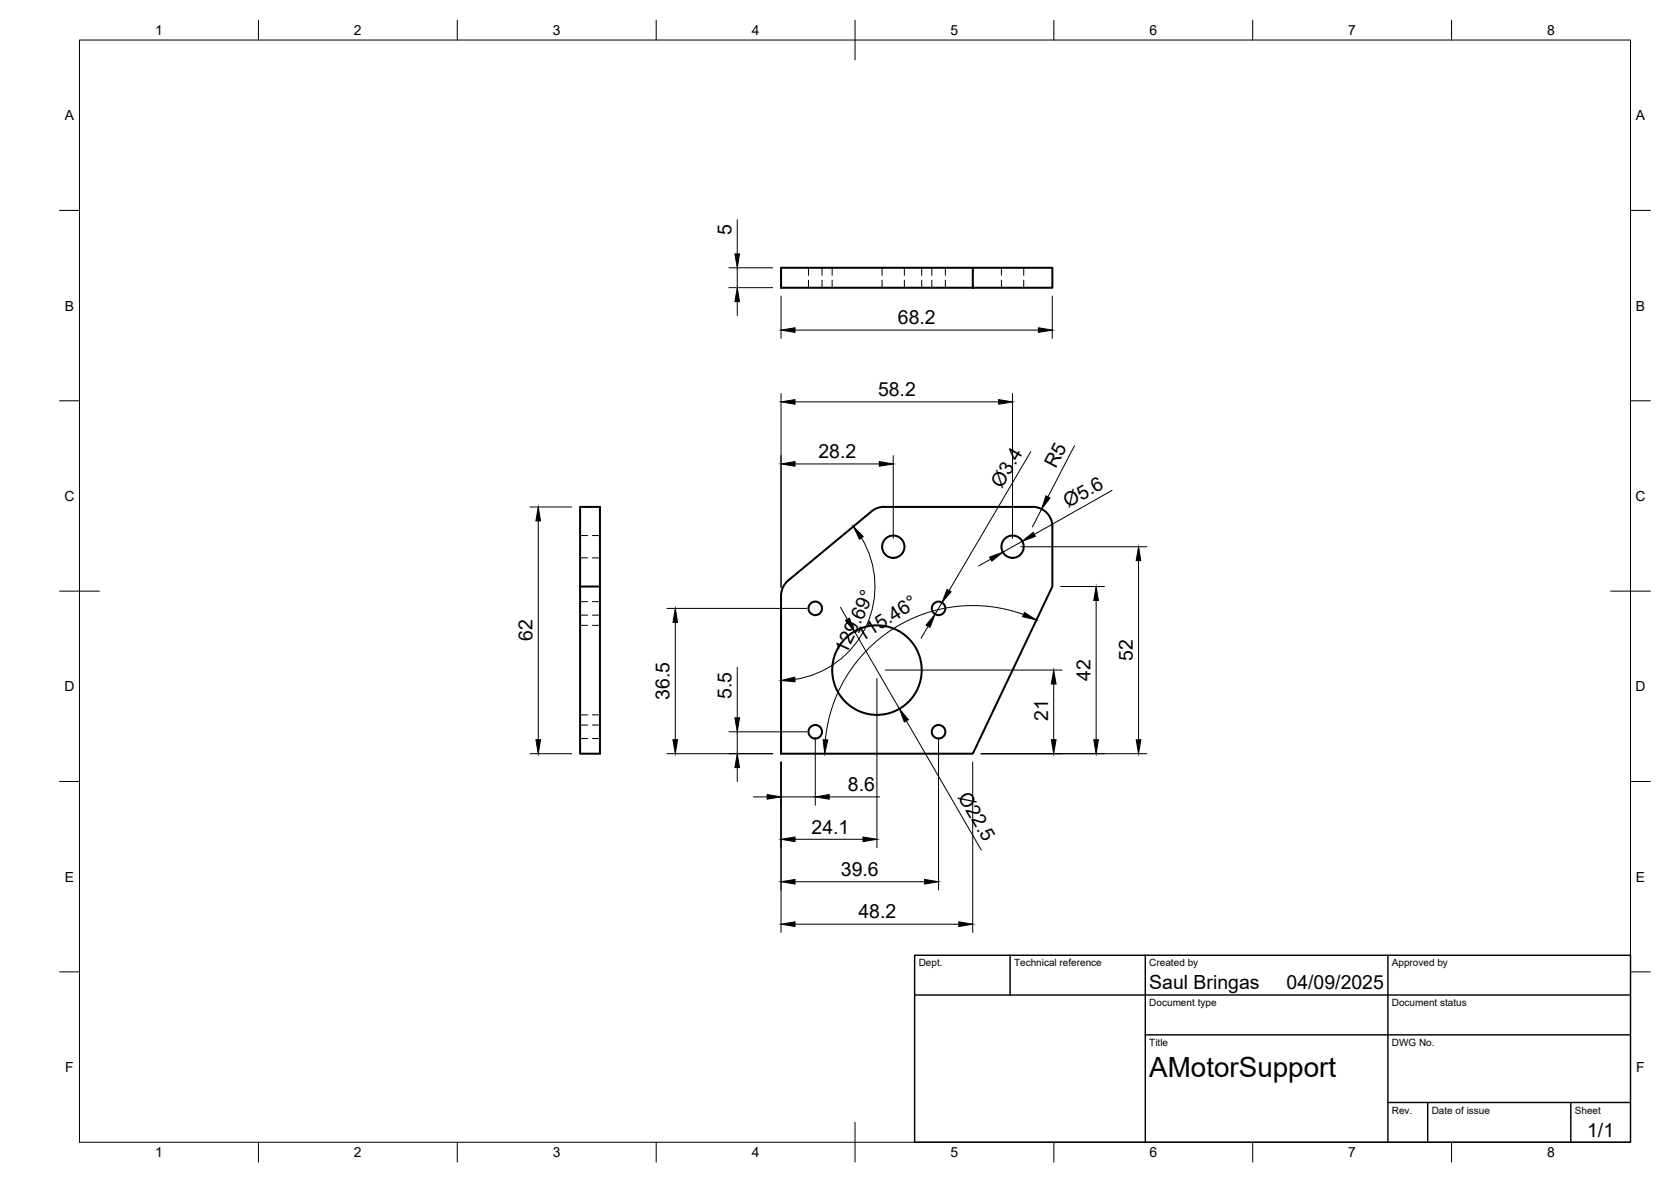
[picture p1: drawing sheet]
<svg xmlns="http://www.w3.org/2000/svg" width="420mm" height="297mm" viewBox="0 0 420 297" stroke-linecap="round" stroke-linejoin="round" font-family="sans-serif">
<!-- layer: Visible -->
<g fill="none" stroke="#000" stroke-width=".51">
<path d="M244.6 67.3h-48.2v5h68.2v-5h-20v5M219.1 128.6l-20.9 17.3-.9 .9-.6 1.1-.3 1.8v39.7h48.2l20-42v-15M222.3 127.4h37.3M222.3 127.4l-1.7 .3-1.5 .8M259.6 127.4a5 5 0 0 1 5 5M145.9 147.4v42h5v-62h-5v20h5"/>
<circle cx="224.6" cy="137.4" r="2.8"/>
<circle cx="254.6" cy="137.4" r="2.8"/>
<circle cx="205" cy="152.9" r="1.7"/>
<circle cx="236" cy="152.9" r="1.7"/>
<circle cx="220.5" cy="168.4" r="11.3"/>
<circle cx="205" cy="183.9" r="1.7"/>
<circle cx="236" cy="183.9" r="1.7"/>
</g>
<!-- layer: Hidden -->
<g fill="none" stroke="#000" stroke-width=".25">
<path d="M203.3 67.3v1.9M203.3 70.4v1.9M206.7 67.3v1.9M206.7 70.4v1.9M209.2 67.3v1.9M209.2 70.4v1.9M221.8 67.3v1.9M221.8 70.4v1.9M227.4 67.3v1.9M227.4 70.4v1.9M231.8 67.3v1.9M231.8 70.4v1.9"/>
<path d="M234.3 67.3v1.9M234.3 70.4v1.9M237.7 67.3v1.9M237.7 70.4v1.9M251.8 67.3v1.9M251.8 70.4v1.9M257.4 67.3v1.9M257.4 70.4v1.9M145.9 134.6h1.9M148.9 134.6h2M145.9 157.1h1.9M145.9 154.6h1.9"/>
<path d="M145.9 151.2h1.9M145.9 140.2h1.9M148.9 157.1h2M148.9 154.6h2M148.9 151.2h2M148.9 140.2h2M145.9 179.6h1.9M148.9 179.6h2M145.9 185.6h1.9M145.9 182.2h1.9M148.9 185.6h2M148.9 182.2h2"/>
</g>
<!-- layer: BORDER -->
<g fill="none" stroke="#000" stroke-width=".25">
<path d="M20 10.1h390v276.9h-390zM65 5.1v5M115 5.1v5M165 5.1v5M215 5.1v10M265 5.1v5M315 5.1v5M365 5.1v5M15 52.9h5M410 52.9h5M15 100.7h5M410 100.7h5"/>
<path d="M15 148.6h10M405 148.6h10M15 196.4h5M410 196.4h5M15 244.2h5M410 244.2h5M65 287v5M115 287v5M165 287v5M215 282.1v9.9M265 287v5M315 287v5"/>
<path d="M365 287v5"/>
</g>
<!-- layer: TITLEBLOCK -->
<path d="M230 240.1h180v46.9h-180zM230 250h180M254 240.1v9.9M288 240.1v46.9M349 240.1v46.9M288 260.1h122M349 277.1h61M359 277.1v9.9M395 277.1v9.9" fill="none" stroke="#000" stroke-width=".36"/>
<!-- layer: FD_Dimensions -->
<g fill="none" stroke="#000" stroke-width=".25">
<path d="M185.4 55.2v8.6M183.3 72.3h11M183.3 67.3h11M185.4 67.3v5M185.4 75.8v3.5M196.4 74.4v10.7M264.6 74.4v10.7M196.4 98.9v48.7M199.9 83h61.2M254.6 98.9v36.4M199.9 101h51.2M199.9 116.6h21.2"/>
<path d="M224.6 114.5v20.8M259.2 113.5l-20.6 34.9M270.2 112l-6.7 12.8M133.2 127.4h10.6M135.3 130.9v55M216.6 135.2a23.6 23.6 0 0 1-16.7 35.5M256.7 137.4h31.7M257 136l-4.8 2.8M261.9 128l-2.3 4.4M279.6 123.2l-19.5 11.1M167.7 152.9h35.2M169.8 156.4v29.5"/>
<path d="M211.3 152.6l1.8 3M214.8 158.7l11.3 19.4M233.4 157.4l-1.8 3M236.9 151.4l-1.8 3M249.1 140.5l-3 1.7M257.4 154.4a37.2 37.2 0 0 0-49.9 31.5M266.7 147.4h11M275.6 150.9v35M286.3 140.9v45M185.4 167.7v12.7M220.5 170.5v42.5M222.6 168.4h44.4"/>
<path d="M264.9 171.9v14M133.2 189.4h10.6M167.7 189.4h26.6M183.3 183.9h19.6M185.4 183.9v5.5M185.4 192.9v3.5M196.4 191.5v42.8M205 186v16.4M227.9 181.2l18.8 32.4M236 186v37.7M244.6 191.5v42.8M246.7 189.4h41.7"/>
<path d="M189.4 200.3h3.5M196.4 200.3h8.6M199.9 210.9h17.1M208.5 200.3h12.7M199.9 221.6h32.6M199.9 232.2h41.2"/>
</g>
<g fill="#000" stroke="#000" stroke-width=".25">
<path d="M185.4 72.3l.5 3.5h-1.1zM184.8 63.8h1.1l-.5 3.5zM196.4 83l3.5-.6v1.1zM261.1 82.4l3.5 .6-3.5 .5zM196.4 101l3.5-.6v1.2zM196.4 116.6l3.5-.6v1.2zM221.1 116l3.5 .6-3.5 .6zM251.1 100.4l3.5 .6-3.5 .6zM135.3 127.4l.6 3.5h-1.2zM214.6 132.3l2.5 2.5-1 .7zM257 136l2.8-2.2 .5 1zM263 124.6l1 .5-2.1 2.9z"/>
<path d="M169.8 152.9l.6 3.5h-1.2zM212.6 155.9l1-.6 1.2 3.4zM235.1 154.4l-1.3 3.3-.9-.6zM238.1 148.1l1 .6-2.2 2.7zM248.8 140l3.4-1.2-2.8 2.2zM257.6 153.9l3 1.9-3.5-.8zM275.6 147.4l.6 3.5h-1.2zM286.3 137.4l.6 3.5h-1.2zM196.4 171l3.4-.8 .1 1.1zM264.9 168.4l.6 3.5h-1.1zM134.7 185.9h1.2l-.6 3.5zM169.2 185.9h1.2l-.6 3.5z"/>
<path d="M185.4 189.4l.5 3.5h-1.1zM184.8 180.4h1.1l-.5 3.5zM192.9 199.7l3.5 .6-3.5 .5zM207 185.9h1.1l-.7 3.5zM205 200.3l3.5-.6v1.1zM226.1 178.1l2.3 2.8-1 .5zM264.4 185.9h1.1l-.6 3.5zM275 185.9h1.2l-.6 3.5zM285.7 185.9h1.2l-.6 3.5zM196.4 210.9l3.5-.6v1.2zM217 210.3l3.5 .6-3.5 .6zM196.4 221.6l3.5-.6v1.2z"/>
<path d="M196.4 232.2l3.5-.5v1.1zM232.5 221l3.5 .6-3.5 .6zM241.1 231.7l3.5 .5-3.5 .6z"/>
</g>
<text font-size="7" x="289" y="270.6">AMotorSupport</text>
<g font-size="4.9">
<text x="183.9" y="59.1" transform="rotate(-90 183.9 59.1)">5</text>
<text x="225.8" y="81.5">68.2</text>
<text x="220.8" y="99.5">58.2</text>
<text x="205.8" y="115.1">28.2</text>
<text x="265.5" y="117.9" transform="rotate(-63 265.5 117.9)">R5</text>
<text x="251.9" y="122.8" transform="rotate(-59 251.9 122.8)">Ø3.4</text>
<text x="268.6" y="127.7" transform="rotate(-30 268.6 127.7)">Ø5.6</text>
<text x="133.9" y="161.1" transform="rotate(-90 133.9 161.1)">62</text>
<text x="216.7" y="161.3" transform="rotate(-32 216.7 161.3)">115.46°</text>
<text x="212.8" y="164.6" transform="rotate(-65 212.8 164.6)">129.69°</text>
<text x="284.8" y="166.1" transform="rotate(-90 284.8 166.1)">52</text>
<text x="274.2" y="171" transform="rotate(-90 274.2 171)">42</text>
<text x="168.3" y="175.9" transform="rotate(-90 168.3 175.9)">36.5</text>
<text x="183.9" y="175.7" transform="rotate(-90 183.9 175.7)">5.5</text>
<text x="263.5" y="181.2" transform="rotate(-90 263.5 181.2)">21</text>
<text x="213.2" y="198.8">8.6</text>
<text x="240.8" y="200.3" transform="rotate(60 240.8 200.3)">Ø22.5</text>
<text x="204.1" y="209.5">24.1</text>
<text x="211.4" y="220.1">39.6</text>
<text x="215.8" y="230.8">48.2</text>
<text x="289" y="248.5">Saul Bringas</text>
<text x="323.5" y="248.5">04/09/2025</text>
<text x="399.1" y="285.7">1/1</text>
</g>
<g font-size="3.5">
<text x="39" y="8.8">1</text>
<text x="89" y="8.8">2</text>
<text x="139" y="8.8">3</text>
<text x="189" y="8.8">4</text>
<text x="239" y="8.8">5</text>
<text x="289" y="8.8">6</text>
<text x="339" y="8.8">7</text>
<text x="389" y="8.8">8</text>
<text x="16.3" y="30.2">A</text>
<text x="411.3" y="30.2">A</text>
<text x="16.3" y="78">B</text>
<text x="411.3" y="78">B</text>
<text x="16.2" y="125.9">C</text>
<text x="411.2" y="125.9">C</text>
<text x="16.2" y="173.7">D</text>
<text x="411.2" y="173.7">D</text>
<text x="16.3" y="221.6">E</text>
<text x="411.3" y="221.6">E</text>
<text x="16.4" y="269.4">F</text>
<text x="411.4" y="269.4">F</text>
<text x="39" y="290.8">1</text>
<text x="89" y="290.8">2</text>
<text x="139" y="290.8">3</text>
<text x="189" y="290.8">4</text>
<text x="239" y="290.8">5</text>
<text x="289" y="290.8">6</text>
<text x="339" y="290.8">7</text>
<text x="389" y="290.8">8</text>
</g>
<g font-size="2.5">
<text x="231" y="242.9">Dept.</text>
<text x="255" y="242.9">Technical reference</text>
<text x="289" y="242.9">Created by</text>
<text x="350" y="242.9">Approved by</text>
<text x="289" y="252.8">Document type</text>
<text x="350" y="252.8">Document status</text>
<text x="289" y="262.9">Title</text>
<text x="350" y="262.9">DWG No.</text>
<text x="350" y="279.9">Rev.</text>
<text x="360" y="279.9">Date of issue</text>
<text x="396" y="279.9">Sheet</text>
</g>
</svg>
